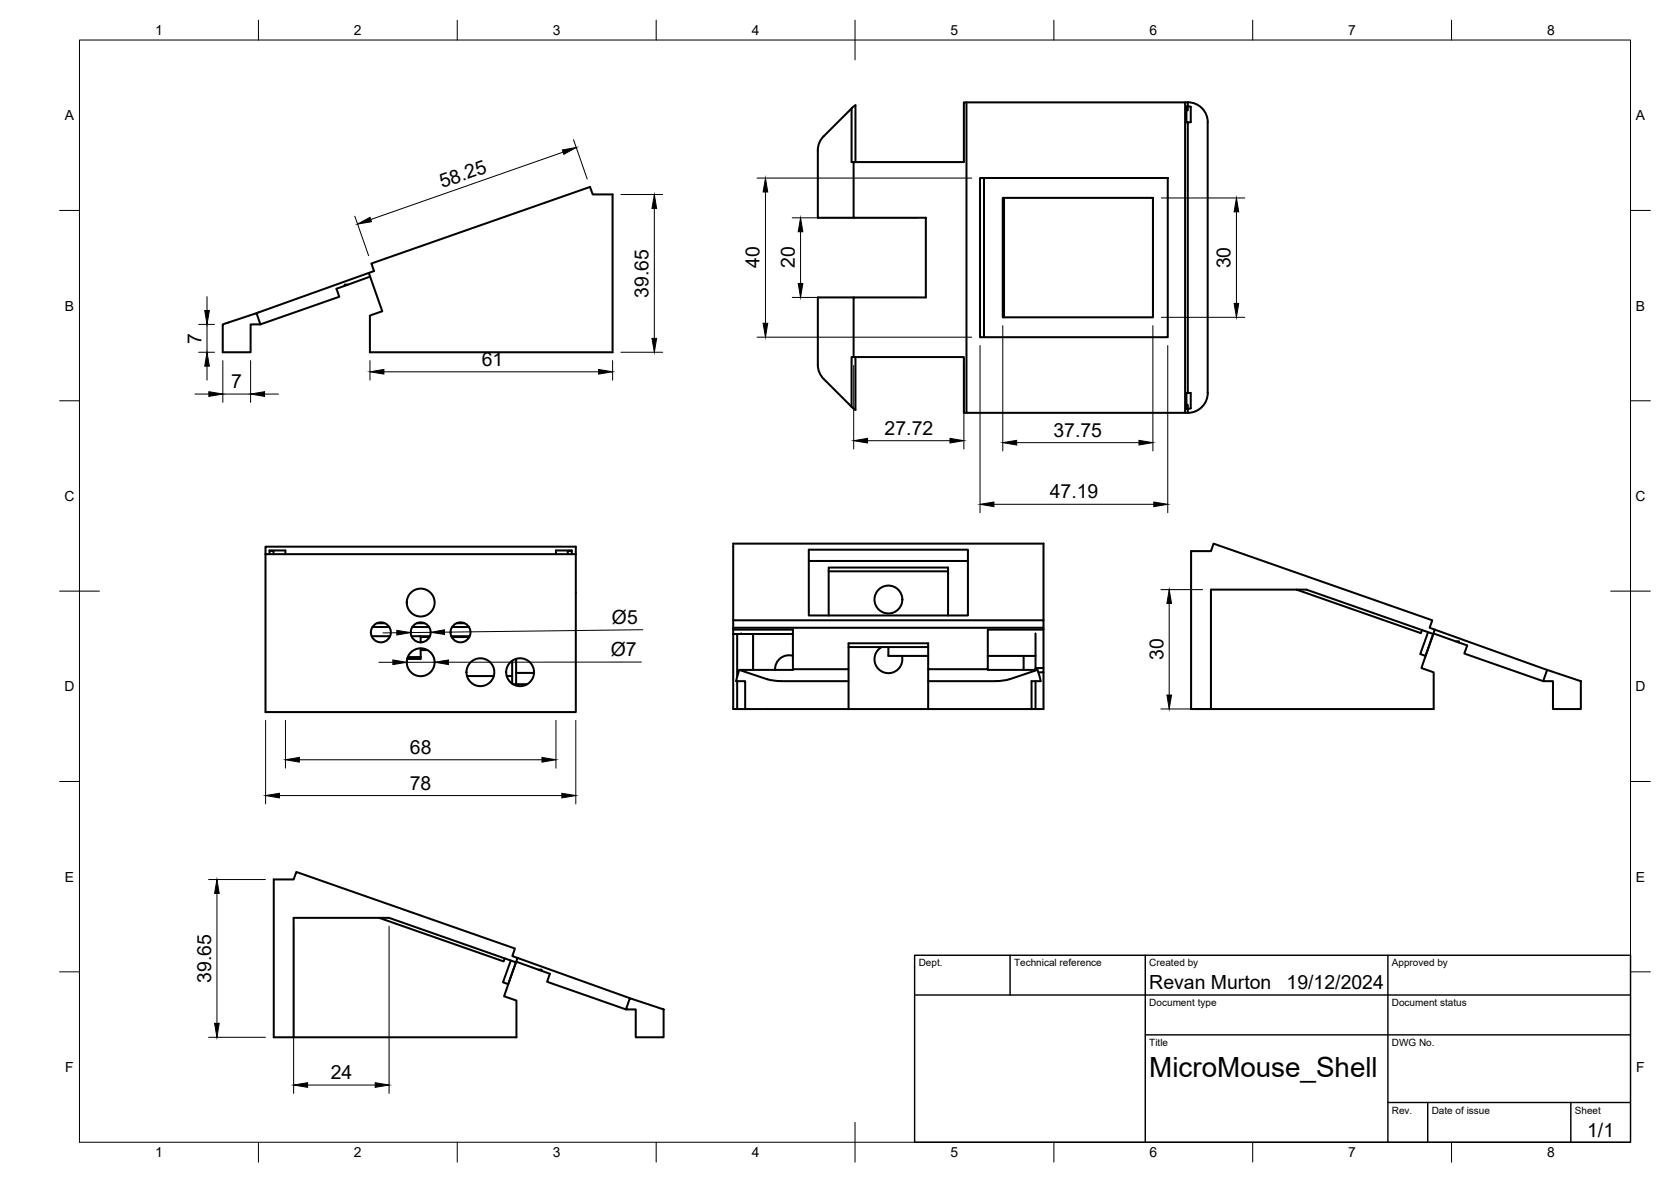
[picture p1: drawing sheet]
<svg xmlns="http://www.w3.org/2000/svg" width="420mm" height="297mm" viewBox="0 0 420 297" stroke-linecap="round" stroke-linejoin="round" font-family="sans-serif">
<!-- layer: Visible -->
<g fill="none" stroke="#000" stroke-width=".51">
<path d="M214.1 27.2l-7 7-1.2 1.9-.3 1.7v16.9h9M243 25.7v78h55M298 25.7v78h.7M298.7 25.7h-56.3v15h-28.3v-13.5l1-.8v14.3M298.7 26.7v1h-.4M298.7 26.7h-.4v4h.4M298.7 25.7v1M298.7 26.7l.7 .1v3.9h-.7v68h.7v3.9l-.7 .1M298.7 25.7a5 5 0 0 1 5 5v68a5 5 0 0 1-5 5M214.6 40.7v14h18.2v20h-18.2v15h27.8v14h.6M246.4 44.7h47.2v40h-47.2zM247.4 44.7v40"/>
<path d="M252.1 49.7h37.8v30h-37.8zM252.5 49.7v30M87.5 71.5h-.8v.3M92.7 68.6l3.4 9.6-3.1 1.1v9.2h61v-39.6h-5l-.6-1.9-55 19.2 .6 1.9-29.5 10.6M93.1 69.5l-8.5 3.1 .7 2-19.8 6.9h-2.5v7h-7v-7l8.5-2.8 1 2.8M214.6 74.7h-9v17l.3 1.6 .8 1.5 7.5 7.5 .9 .7v-13.3M214.6 89.7h-.5v12.5M298.7 98.7h-.4v4h.4M298.3 101.7h.4v1M298.7 102.7v1M66.8 137.4h78v41.6h-78zM66.8 139.3h78"/>
<path d="M67.8 139.3v-1h4v1M67.8 138.4h1v.9M139.8 139.3v-1h4v1M143.8 138.4h-1v.9M203.4 138.1h40v16.6h-40zM299.5 138.5h5l.6-1.9 55 19.3-.6 1.9 1.3 .4-3.4 9.7 3.1 1.1v9.2h-61zM93.5 159.9h4.6M93.7 157.6h4.2M94.8 156.6h1.9M103.5 159.9h4.6M103.7 157.6h4.2M104.8 156.6h1.9"/>
<path d="M105.8 159.9v1.5M113.5 159.9h4.6M113.7 157.6h4.2M114.8 156.6h1.9M184.4 159.3h15M184.4 155.9h78v1.9h-78M184.4 159.3v18.9h3M184.4 158.2h15v10.1h-13.5l-.8 2.9h2.3v7M185.4 159.3v10.7M186.4 159.2v.1M189.4 159.3v9M203.4 141h40"/>
<path d="M208.4 154.7v-12.1h30v12.1M208.4 143.6h30M260.4 159.2v9.1M262.4 155.9v-19.3h-78v22.7M262.4 157.8v.4h-14v10h-15v-6.5h-20v6.5h-14M262.4 158.2v9.7M326 148.2l31.3 10.9 .2-.8M359.1 158.9l-2 5.5 1.3 .4 2-5.5M360.4 159.3l-31.9-11.1h-24v30M360.4 159.2l8.5 3-.7 2 19.8 7M360.8 158.2l28.2 10.1M102.5 165.1h3.3"/>
<path d="M105.8 160.1h2.2M105.8 162.9v2.7h-3.4M105.8 163.4h1.7M113.6 160.1h4.4M117.4 169.9h6.7M127.4 169.9h1.4M128.8 166.1v5.7M129 171.9h3.6M129.8 165.6v6.3M129.8 169.1h4.5M185.4 171.2v7M185.9 168.3l7 2.4 2.2 .4 18.3 .1"/>
<path d="M187.4 178.2h26M199.4 164.8a3.5 3.5 0 0 0-4.5 3.5M213.4 168.2v10M213.4 178.2h20M213.4 162.6h20M221.7 162.6a3.5 3.5 0 0 0-1.5 4.5 3.5 3.5 0 0 0 4.3 1.9 3.5 3.5 0 0 0 2.3-4.2M223.4 162.6v2.2h10M233.4 168.2v10M248.4 168.2v.1h12.5M248.4 164.8h12M253.9 170.7l7-2.4 .8 2.9M253.9 170.7l-2.9 .4-17.6 .1"/>
<path d="M257.4 164.8v3.5M260.4 167.9h2v1.1h-1.3M260.4 171.2v7M261.6 171.2h-2.2v7h-26M262.4 169v9.2h-3M366 161.2h.8v.3M389 168.3l8.5 2.9v7h-7v-7h-2.5zM68.8 221h5l.7-1.9 55 19.3-.7 1.9 1.3 .4-3.4 9.7 3.2 1v9.3h-61.1zM95.4 230.7l31.2 10.9 .3-.8M128.4 241.4l-1.9 5.5 1.3 .4 1.9-5.5M129.7 241.8l-31.9-11.1h-24v30M129.8 241.7l8.5 3-.7 2 19.8 7"/>
<path d="M130.1 240.7l28.3 10.2M135.4 243.7h.8v.3M158.4 250.9l8.5 2.8v7h-7v-7h-2.5z"/>
<circle cx="95.8" cy="158.9" r="2.51"/>
<circle cx="105.8" cy="158.9" r="2.51"/>
<circle cx="105.8" cy="151.4" r="3.5"/>
<circle cx="115.8" cy="158.9" r="2.51"/>
<circle cx="223.4" cy="150.7" r="3.5"/>
<circle cx="105.8" cy="166.4" r="3.5"/>
<circle cx="120.8" cy="168.9" r="3.5"/>
<circle cx="130.8" cy="168.9" r="3.5"/>
</g>
<!-- layer: BORDER -->
<g fill="none" stroke="#000" stroke-width=".25">
<path d="M20 10.1h390v276.9h-390zM65 5.1v5M115 5.1v5M165 5.1v5M215 5.1v10M265 5.1v5M315 5.1v5M365 5.1v5M15 52.9h5M410 52.9h5M15 100.7h5M410 100.7h5"/>
<path d="M15 148.6h10M405 148.6h10M15 196.4h5M410 196.4h5M15 244.2h5M410 244.2h5M65 287v5M115 287v5M165 287v5M215 282.1v9.9M265 287v5M315 287v5"/>
<path d="M365 287v5"/>
</g>
<!-- layer: TITLEBLOCK -->
<path d="M230 240.1h180v46.9h-180zM230 250h180M254 240.1v9.9M288 240.1v46.9M349 240.1v46.9M288 260.1h122M349 277.1h61M359 277.1v9.9M395 277.1v9.9" fill="none" stroke="#000" stroke-width=".36"/>
<!-- layer: FD_Dimensions -->
<g fill="none" stroke="#000" stroke-width=".25">
<path d="M141.6 38.2l-48.4 17M144.2 35.1l3.5 9.9M89.2 54.3l3.5 9.9M156.1 48.9h10.5M164.5 52.4v32.6M190.4 44.8h53.9M192.5 48.2v33M199.2 54.7h31.5M201.3 58.2v13M292 49.7h21M310.9 53.2v23M52 74.5v3.5"/>
<path d="M199.2 74.7h31.5M292 79.7h21M49 99h3.5M50 88.5h3.9M50 81.5h3.9M52 81.5v7M52 92v3.5M56 90.6v10.5M56 99h7M63 90.6v10.5M66.5 99h3.5M93 90.6v4.9"/>
<path d="M96.5 93.4h54M154 90.6v4.9M156.1 88.5h10.5M190.4 84.7h53.9M214.7 91.8v21M242.4 91.8v21M246.4 86.8v42M252.1 81.8v31.5M289.9 81.8v31.5M293.6 86.8v42M218.1 110.8h20.8M255.6 111.2h30.8"/>
<path d="M249.9 126.7h40.2M99.8 159l-3.5 .1M108.3 158.9l-5 .1M161.6 158.2l-49.8 .7M291.9 148.2h10.5M294 151.7v23M95.3 166.4h3.5M109.3 166.4h-7M161.3 166.4h-48.5M291.9 178.2h10.5M66.8 181v21M70.3 199.9h71"/>
<path d="M71.8 181v12M75.3 190.9h61M139.8 181v12M144.8 181v21M52.5 221h14.2M54.5 224.5v32.7M73.8 232.8v42M97.8 232.8v42M52.5 260.7h14.2M77.3 272.7h17"/>
</g>
<g fill="#000" stroke="#000" stroke-width=".25">
<path d="M141.4 37.7l3.5-.6-3.1 1.7zM89.9 56.3l3.1-1.7 .4 1.1zM164.5 48.9l.6 3.5h-1.2zM192.5 44.8l.5 3.4h-1.1zM201.3 54.7l.6 3.5h-1.2zM310.9 49.7l.6 3.5h-1.2zM51.5 78h1.1l-.6 3.5zM200.7 71.2h1.2l-.6 3.5zM310.3 76.2h1.2l-.6 3.5zM52 88.5l.6 3.5h-1.1zM52.5 98.4l3.5 .6-3.5 .6zM63 99l3.5-.6v1.2z"/>
<path d="M93 93.4l3.5-.6v1.2zM150.5 92.8l3.5 .6-3.5 .6zM163.9 85h1.2l-.6 3.5zM191.9 81.2h1.1l-.5 3.5zM214.7 110.8l3.4-.6v1.1zM238.9 110.2l3.5 .6-3.5 .5zM252.1 111.2l3.5-.5v1.1zM286.4 110.7l3.5 .5-3.5 .6zM246.4 126.7l3.5-.5v1.1zM290.1 126.2l3.5 .5-3.5 .6zM99.8 158.4l3.5 .6-3.5 .6zM108.3 158.9l3.5-.6v1.1z"/>
<path d="M294 148.2l.6 3.5h-1.2zM98.8 165.8l3.5 .6-3.5 .6zM109.3 166.4l3.5-.6v1.2zM293.4 174.7h1.2l-.6 3.5zM66.8 199.9l3.5-.5v1.1zM71.8 190.9l3.5-.6v1.2zM136.3 190.3l3.5 .6-3.5 .6zM141.3 199.4l3.5 .5-3.5 .6zM54.5 221l.6 3.5h-1.1zM54 257.2h1.1l-.6 3.5zM73.8 272.7l3.5-.6v1.1zM94.3 272.1l3.5 .6-3.5 .5z"/>
</g>
<text font-size="7" x="289" y="270.6">MicroMouse_Shell</text>
<g font-size="4.9">
<text x="111.1" y="47.3" transform="rotate(-19 111.1 47.3)">58.25</text>
<text x="191" y="67.4" transform="rotate(-90 191 67.4)">40</text>
<text x="199.8" y="67.4" transform="rotate(-90 199.8 67.4)">20</text>
<text x="309.4" y="67.4" transform="rotate(-90 309.4 67.4)">30</text>
<text x="163.1" y="74.8" transform="rotate(-90 163.1 74.8)">39.65</text>
<text x="50.7" y="86.4" transform="rotate(-90 50.7 86.4)">7</text>
<text x="121.2" y="92">61</text>
<text x="58.2" y="97.6">7</text>
<text x="222.4" y="109.3">27.72</text>
<text x="264.9" y="109.8">37.75</text>
<text x="264" y="125.3">47.19</text>
<text x="153.9" y="156.8" transform="rotate(-1 153.9 156.8)">Ø5</text>
<text x="153.6" y="164.9">Ø7</text>
<text x="292.5" y="165.9" transform="rotate(-90 292.5 165.9)">30</text>
<text x="103.1" y="189.5">68</text>
<text x="103" y="198.5">78</text>
<text x="53.1" y="247" transform="rotate(-90 53.1 247)">39.65</text>
<text x="289" y="248.5">Revan Murton</text>
<text x="323.5" y="248.5">19/12/2024</text>
<text x="83.2" y="271.3">24</text>
<text x="399.1" y="285.7">1/1</text>
</g>
<g font-size="3.5">
<text x="39" y="8.8">1</text>
<text x="89" y="8.8">2</text>
<text x="139" y="8.8">3</text>
<text x="189" y="8.8">4</text>
<text x="239" y="8.8">5</text>
<text x="289" y="8.8">6</text>
<text x="339" y="8.8">7</text>
<text x="389" y="8.8">8</text>
<text x="16.3" y="30.2">A</text>
<text x="411.3" y="30.2">A</text>
<text x="16.3" y="78">B</text>
<text x="411.3" y="78">B</text>
<text x="16.2" y="125.9">C</text>
<text x="411.2" y="125.9">C</text>
<text x="16.2" y="173.7">D</text>
<text x="411.2" y="173.7">D</text>
<text x="16.3" y="221.6">E</text>
<text x="411.3" y="221.6">E</text>
<text x="16.4" y="269.4">F</text>
<text x="411.4" y="269.4">F</text>
<text x="39" y="290.8">1</text>
<text x="89" y="290.8">2</text>
<text x="139" y="290.8">3</text>
<text x="189" y="290.8">4</text>
<text x="239" y="290.8">5</text>
<text x="289" y="290.8">6</text>
<text x="339" y="290.8">7</text>
<text x="389" y="290.8">8</text>
</g>
<g font-size="2.5">
<text x="231" y="242.9">Dept.</text>
<text x="255" y="242.9">Technical reference</text>
<text x="289" y="242.9">Created by</text>
<text x="350" y="242.9">Approved by</text>
<text x="289" y="252.8">Document type</text>
<text x="350" y="252.8">Document status</text>
<text x="289" y="262.9">Title</text>
<text x="350" y="262.9">DWG No.</text>
<text x="350" y="279.9">Rev.</text>
<text x="360" y="279.9">Date of issue</text>
<text x="396" y="279.9">Sheet</text>
</g>
</svg>
